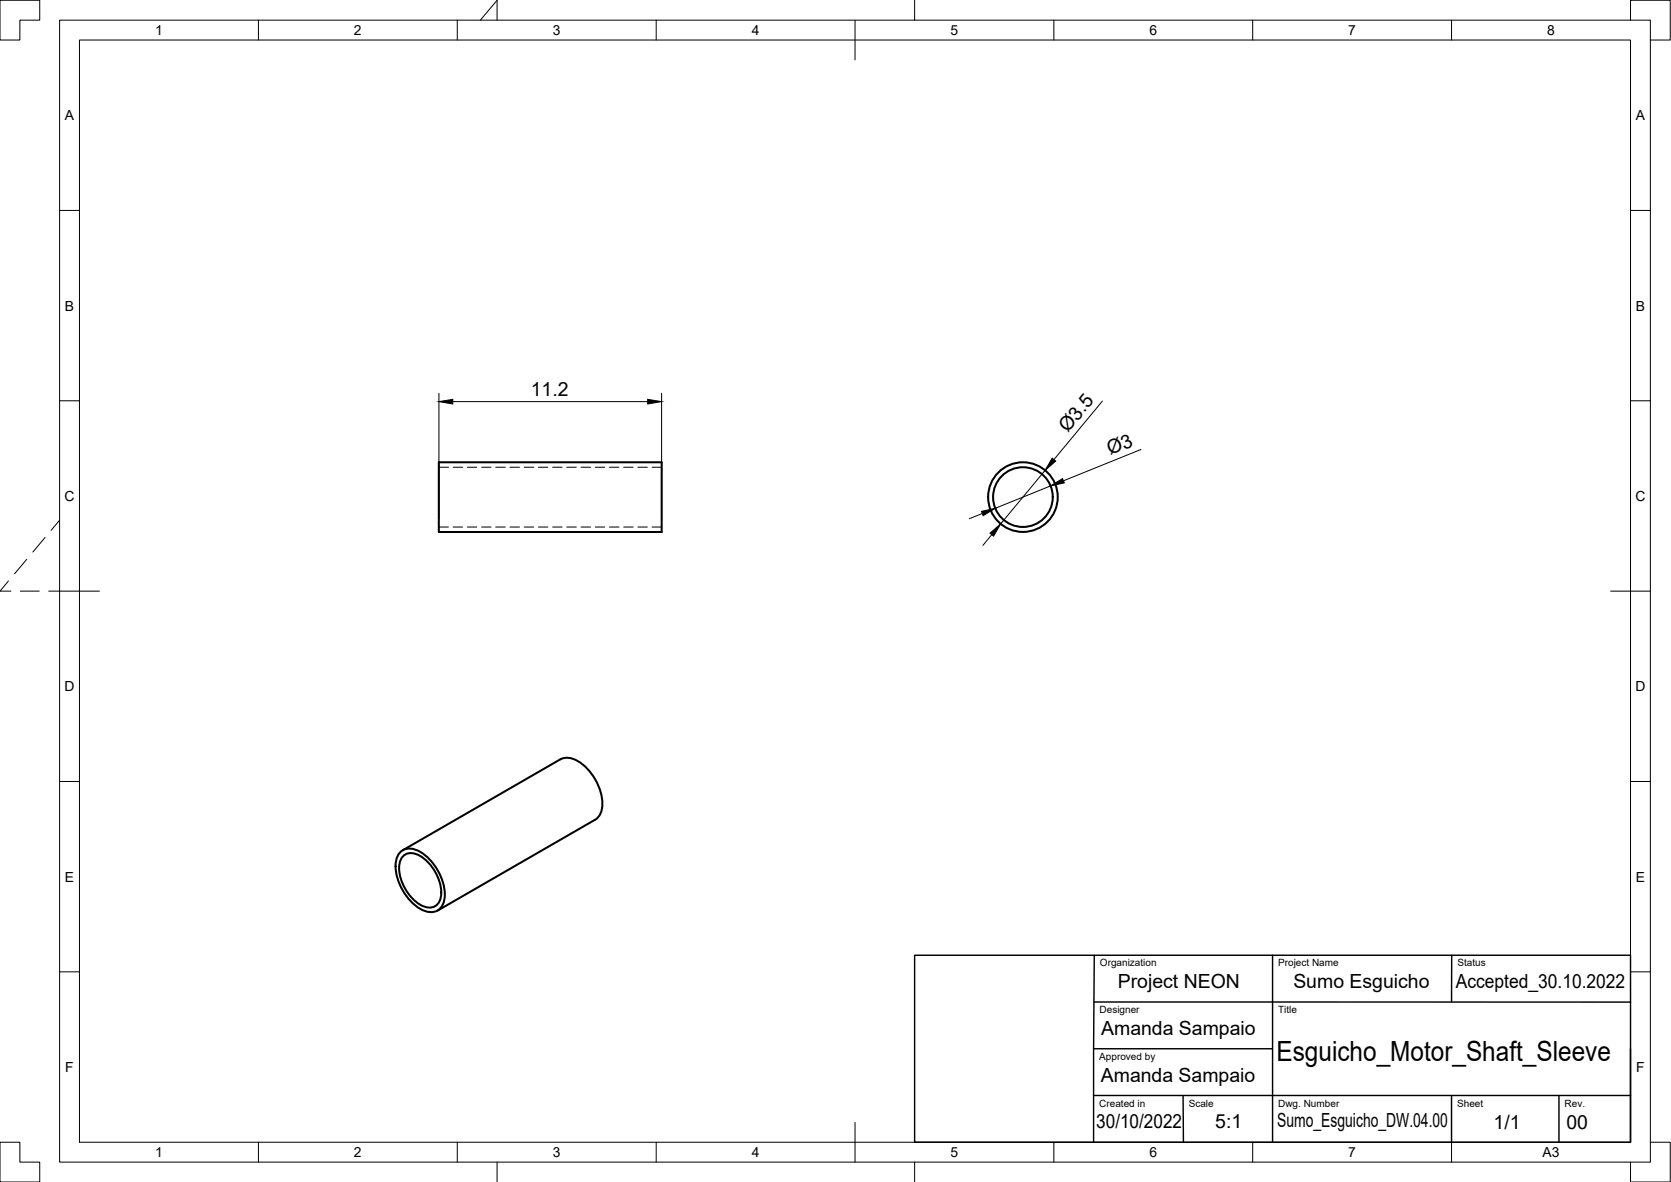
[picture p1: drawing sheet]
<svg xmlns="http://www.w3.org/2000/svg" width="420mm" height="297mm" viewBox="0 0 420 297" stroke-linecap="round" stroke-linejoin="round" font-family="sans-serif">
<!-- layer: Visible -->
<g fill="none" stroke="#000" stroke-width=".51">
<path d="M110.3 116.2h56.1v17.5h-56.1zM140.9 190.8l-39.6 22.9M140.9 190.8a5 5 0 0 1 5.7 1.4 13.2 13.2 0 0 1 4.7 11.2 3.7 3.7 0 0 1-1.7 2.6M100.7 214.1a4 4 0 0 1 5 0 13.3 13.3 0 0 1 6.1 11.8 3.5 3.5 0 0 1-5.1 3 13 13 0 0 1-7.2-12.3l.3-1zM101.4 215.1a3.4 3.4 0 0 1 4.2 0 11.4 11.4 0 0 1 5.3 10.1 2.97 2.97 0 0 1-4.4 2.6 11.2 11.2 0 0 1-6.1-10.6l.2-.8zM149.6 206l-39.6 22.8"/>
<circle cx="257.2" cy="124.9" r="7.5"/>
<circle cx="257.2" cy="124.9" r="8.8"/>
</g>
<!-- layer: Hidden -->
<g fill="none" stroke="#000" stroke-width=".25">
<path d="M110.3 117.4h2.5M113.9 117.4h2.4M117.5 117.4h2.4M121.1 117.4h2.4M124.7 117.4h2.3M128.2 117.4h2.4M131.8 117.4h2.4M135.4 117.4h2.4M139 117.4h2.3M142.5 117.4h2.4M146.1 117.4h2.4M149.7 117.4h2.4"/>
<path d="M153.2 117.4h2.4M156.8 117.4h2.4M160.4 117.4h2.4M164 117.4h2.4M110.3 132.4h2.5M113.9 132.4h2.4M117.5 132.4h2.4M121.1 132.4h2.4M124.7 132.4h2.3M128.2 132.4h2.4M131.8 132.4h2.4M135.4 132.4h2.4"/>
<path d="M139 132.4h2.3M142.5 132.4h2.4M146.1 132.4h2.4M149.7 132.4h2.4M153.2 132.4h2.4M156.8 132.4h2.4M160.4 132.4h2.4M164 132.4h2.4"/>
</g>
<!-- layer: Border -->
<g fill="none" stroke="#000" stroke-width=".25">
<path d="M0 .1h10v5h-5v5h-5zM15 5.1h400v286.9h-400zM20 10.1h390v276.9h-390zM65 5.1v5M115 5.1v5M120.8 5.1l4.2-5v5M165 5.1v5M215 5.1v10M230 .1v5M265 5.1v5M315 5.1v5M365 5.1v5"/>
<path d="M410 5.1v-5h10v10h-5M15 52.9h5M410 52.9h5M15 100.7h5M410 100.7h5M11.3 135.1l-3 3.6M15 130.7l-2.2 2.6M2.1 146l-2.1 2.6h2.7M5.1 148.6h4.8M6.7 140.6l-3 3.6M12.3 148.6h12.7M405 148.6h10"/>
<path d="M15 196.4h5M410 196.4h5M15 244.2h5M410 244.2h5M0 287h5v5h5v5h-10zM65 287v5M115 287v5M125 292v5M165 287v5M215 282.1v9.9M230 292v5M265 287v5"/>
<path d="M315 287v5M365 287v5M415 287h5v10h-10v-5"/>
</g>
<!-- layer: TitleBlock -->
<path d="M230 240.1h180v46.9h-180zM275.1 251.8h134.9M275.1 240.1l-.1 23.5M320 240.1v23.5M365 240.1v11.7M275 263.6h45v23.4M275 263.6v23.4M275 275.3h135M297.5 275.3l.1 11.7M365 275.3v11.7M392 275.3v11.7M410 263.6v23.4" fill="none" stroke="#000" stroke-width=".36"/>
<!-- layer: FD_Dimensions -->
<path d="M110.4 98.8v31.5M166.3 98.8v31.5M113.9 100.9h49M262.8 118.2l-11.2 13.5M277.2 100.8l-12.2 14.7M286.9 113l-19.5 7.8M247 129l-3.3 1.4M249.4 134.4l-2.3 2.7M264.1 122.1l-13.9 5.6" fill="none" stroke="#000" stroke-width=".25"/>
<path d="M110.4 100.9l3.5-.5v1.1zM162.9 100.4l3.4 .5-3.4 .6zM264.6 115.1l.9 .8-2.7 2.3zM246.8 128.5l3.4-.8-3 1.9zM248.9 134l2.7-2.3-1.8 3zM264.1 122.1l3.1-1.8 .4 1.1z" fill="#000" stroke="#000" stroke-width=".25"/>
<text font-size="7" x="321" y="266.5">Esguicho_Motor_Shaft_Sleeve</text>
<g font-size="4.9">
<text x="133.5" y="99.5">11.2</text>
<text x="268.5" y="108.9" transform="rotate(-50 268.5 108.9)">Ø3.5</text>
<text x="279.2" y="114.4" transform="rotate(-22 279.2 114.4)">Ø3</text>
<text x="281.1" y="248.4">Project NEON</text>
<text x="325.2" y="248.2">Sumo Esguicho</text>
<text x="366.1" y="248.2">Accepted_30.10.2022</text>
<text x="276.9" y="260.1">Amanda Sampaio</text>
<text x="276.8" y="271.9">Amanda Sampaio</text>
<text x="275.7" y="283.6">30/10/2022</text>
<text x="305.6" y="283.6">5:1</text>
<text x="321.2" y="283.3">Sumo_Esguicho_DW.04.00</text>
<text x="375.5" y="283.6">1/1</text>
<text x="393.9" y="283.6">00</text>
</g>
<g font-size="3.5">
<text x="39" y="8.8">1</text>
<text x="89" y="8.8">2</text>
<text x="139" y="8.8">3</text>
<text x="189" y="8.8">4</text>
<text x="239" y="8.8">5</text>
<text x="289" y="8.8">6</text>
<text x="339" y="8.8">7</text>
<text x="389" y="8.8">8</text>
<text x="16.3" y="30.2">A</text>
<text x="411.3" y="30.2">A</text>
<text x="16.3" y="78">B</text>
<text x="411.3" y="78">B</text>
<text x="16.2" y="125.9">C</text>
<text x="411.2" y="125.9">C</text>
<text x="16.2" y="173.7">D</text>
<text x="411.2" y="173.7">D</text>
<text x="16.3" y="221.6">E</text>
<text x="411.3" y="221.6">E</text>
<text x="16.4" y="269.4">F</text>
<text x="411.4" y="269.4">F</text>
<text x="39" y="290.8">1</text>
<text x="89" y="290.8">2</text>
<text x="139" y="290.8">3</text>
<text x="189" y="290.8">4</text>
<text x="239" y="290.8">5</text>
<text x="289" y="290.8">6</text>
<text x="339" y="290.8">7</text>
<text x="387.8" y="290.8">A3</text>
</g>
<g font-size="2.5">
<text x="276.6" y="242.9">Organization</text>
<text x="321.4" y="242.9">Project Name</text>
<text x="366.4" y="242.9">Status</text>
<text x="276.5" y="254.6">Designer</text>
<text x="321.4" y="254.6">Title</text>
<text x="276.4" y="266.3">Approved by</text>
<text x="276.4" y="278.1">Created in</text>
<text x="298.9" y="278.1">Scale</text>
<text x="321.4" y="278.1">Dwg. Number</text>
<text x="366.4" y="278.1">Sheet</text>
<text x="393.4" y="278.1">Rev.</text>
</g>
</svg>
